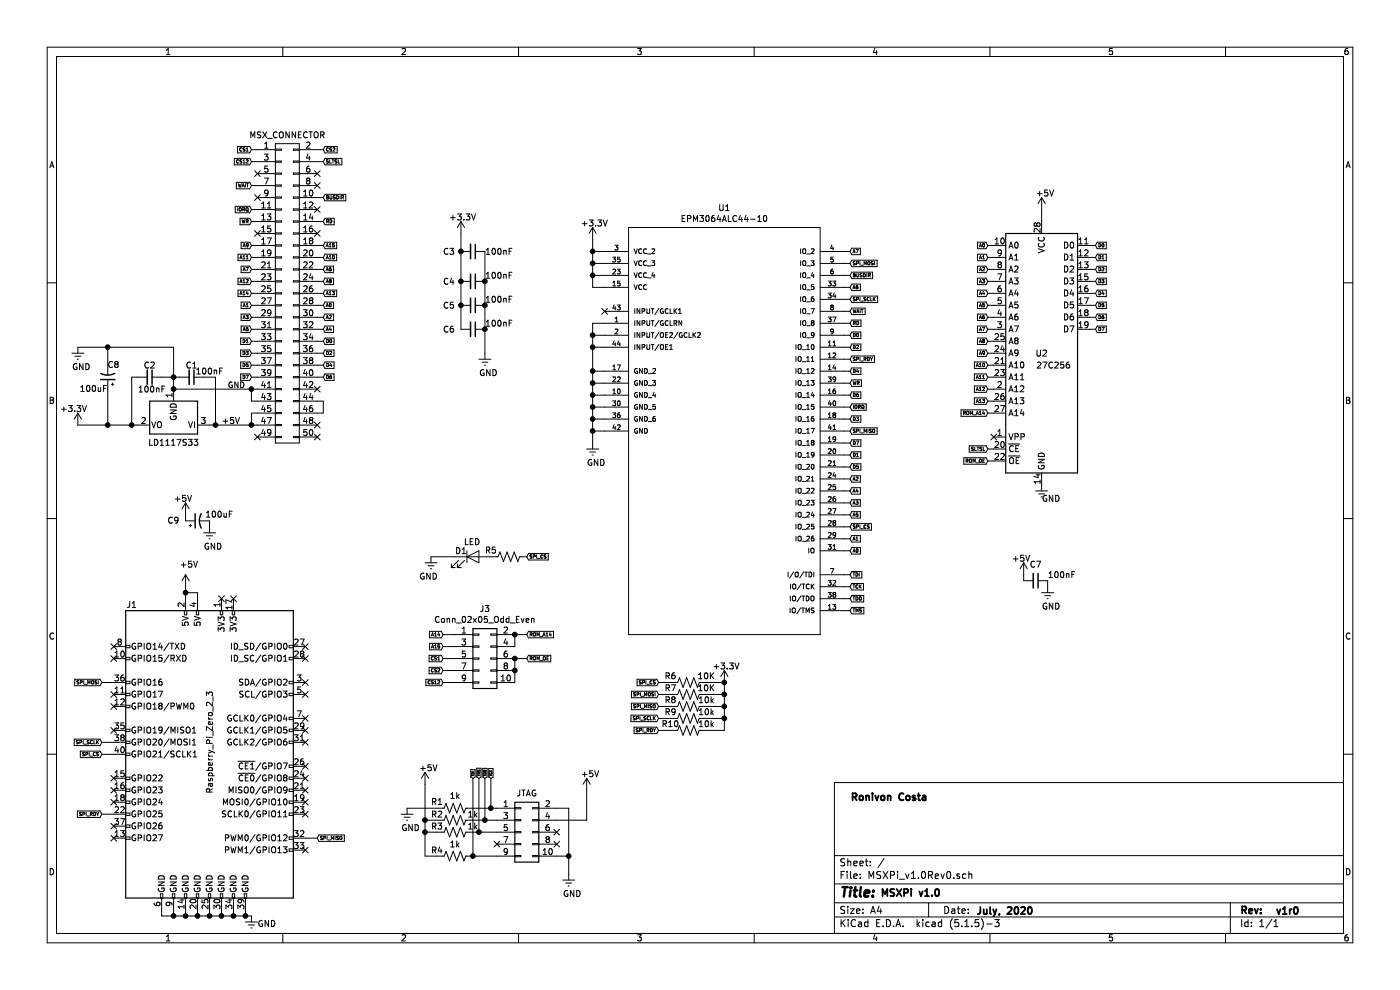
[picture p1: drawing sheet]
EESchema Schematic File Version 4
EELAYER 30 0
EELAYER END
$Descr A4 11693 8268
encoding utf-8
Sheet 1 1
Title ""
Date ""
Rev ""
Comp ""
Comment1 ""
Comment2 ""
Comment3 ""
Comment4 ""
$EndDescr
$Comp
L Connector:Raspberry_Pi_2_3 J1
U 1 1
P 1750 6300
F 0 "J1" H 1100 7550 50  0000 C CNN
F 1 "Raspberry_Pi_Zero_2_3" V 1750 6400 50  0000 C CNN
F 2 "Connector_PinHeader_2.54mm:PinHeader_2x20_P2.54mm_Vertical" H 1750 6300 50  0001 C CNN
F 3 "https://www.raspberrypi.org/documentation/hardware/raspberrypi/schematics/rpi_SCH_3bplus_1p0_reduced.pdf" H 1750 6300 50  0001 C CNN
	1    1750 6300
	1    0    0    -1  
$EndComp
$Comp
L Connector_Generic:Conn_02x05_Odd_Even J2
U 1 1
P 4350 6950
F 0 "J2" H 4400 7367 50  0001 C CNN
F 1 "JTAG" H 4400 7276 50  0000 C CNN
F 2 "Connector_IDC:IDC-Header_2x05_P2.54mm_Horizontal" H 4350 6950 50  0001 C CNN
F 3 "~" H 4350 6950 50  0001 C CNN
	1    4350 6950
	1    0    0    -1  
$EndComp
$Comp
L Device:R_US R1
U 1 1
P 3800 6750
F 0 "R1" V 3850 6900 50  0000 C CNN
F 1 "1k" V 3900 6750 50  0000 C CNN
F 2 "Resistor_THT:R_Axial_DIN0204_L3.6mm_D1.6mm_P5.08mm_Horizontal" V 3840 6740 50  0001 C CNN
F 3 "~" H 3800 6750 50  0001 C CNN
	1    3800 6750
	0    -1   -1   0   
$EndComp
$Comp
L Device:R_US R2
U 1 1
P 3800 6850
F 0 "R2" V 3750 6700 50  0000 C CNN
F 1 "1k" V 3750 7000 50  0000 C CNN
F 2 "Resistor_THT:R_Axial_DIN0204_L3.6mm_D1.6mm_P5.08mm_Horizontal" V 3840 6840 50  0001 C CNN
F 3 "~" H 3800 6850 50  0001 C CNN
	1    3800 6850
	0    1    1    0   
$EndComp
Wire Wire Line
	4150 7150 3950 7150
Wire Wire Line
	3950 6950 4000 6950
Wire Wire Line
	3650 6750 3400 6750
Wire Wire Line
	3550 6850 3650 6850
Wire Wire Line
	3650 6950 3550 6950
Connection ~ 3550 6950
Wire Wire Line
	3550 6950 3550 6850
Wire Wire Line
	3650 7150 3550 7150
Wire Wire Line
	3550 7150 3550 6950
$Comp
L Device:R_US R3
U 1 1
P 3800 6950
F 0 "R3" V 3750 6800 50  0000 C CNN
F 1 "1k" V 3750 7100 50  0000 C CNN
F 2 "Resistor_THT:R_Axial_DIN0204_L3.6mm_D1.6mm_P5.08mm_Horizontal" V 3840 6940 50  0001 C CNN
F 3 "~" H 3800 6950 50  0001 C CNN
	1    3800 6950
	0    1    1    0   
$EndComp
Text GLabel 3950 6500 1    20   Input ~ 0
TDI
Text GLabel 4000 6500 1    20   Input ~ 0
TMS
Text GLabel 4050 6500 1    20   Input ~ 0
TDO
Text GLabel 4100 6500 1    20   Input ~ 0
TCK
Connection ~ 3950 7150
Wire Wire Line
	4150 6850 4050 6850
Wire Wire Line
	4000 6500 4000 6950
Connection ~ 4000 6950
Wire Wire Line
	3950 6750 4100 6750
Wire Wire Line
	4000 6950 4150 6950
Wire Wire Line
	4050 6500 4050 6850
Connection ~ 4050 6850
Wire Wire Line
	4050 6850 3950 6850
Wire Wire Line
	4100 6500 4100 6750
Connection ~ 4100 6750
Wire Wire Line
	4100 6750 4150 6750
Wire Wire Line
	4650 7150 4750 7150
Wire Wire Line
	4750 7150 4750 7300
Wire Wire Line
	4650 6750 4750 6750
Wire Wire Line
	4750 6750 4750 7150
Connection ~ 4750 7150
$Comp
L power:+5V #PWR04
U 1 1
P 4900 6600
F 0 "#PWR04" H 4900 6450 50  0001 C CNN
F 1 "+5V" H 4915 6773 50  0001 C CNN
F 2 "" H 4900 6600 50  0001 C CNN
F 3 "" H 4900 6600 50  0001 C CNN
	1    4900 6600
	1    0    0    -1  
$EndComp
Wire Wire Line
	4900 6850 4650 6850
$Comp
L Device:R_US R4
U 1 1
P 3800 7150
F 0 "R4" V 3750 7000 50  0000 C CNN
F 1 "1k" V 3700 7150 50  0000 C CNN
F 2 "Resistor_THT:R_Axial_DIN0204_L3.6mm_D1.6mm_P5.08mm_Horizontal" V 3840 7140 50  0001 C CNN
F 3 "~" H 3800 7150 50  0001 C CNN
	1    3800 7150
	0    1    1    0   
$EndComp
$Comp
L msx_slot:CONN_02X25 P1
U 1 1
P 2400 2450
F 0 "P1" H 2400 3773 50  0001 C CNN
F 1 "MSX_CONNECTOR" H 2400 3773 50  0000 C CNN
F 2 "MyFootprints:card_edge_connector" H 2400 1700 50  0001 C CNN
F 3 "" H 2400 1700 50  0000 C CNN
	1    2400 2450
	1    0    0    -1  
$EndComp
Wire Wire Line
	2150 3250 2100 3250
Wire Wire Line
	2150 3350 2100 3350
Wire Wire Line
	2100 3350 2100 3250
Wire Wire Line
	2150 3550 2100 3550
Wire Wire Line
	2150 3450 2100 3450
Wire Wire Line
	2100 3450 2100 3550
Connection ~ 2100 3550
Wire Wire Line
	2100 3550 1800 3550
Text Label 1850 3550 0    50   ~ 0
+5V
Wire Wire Line
	2650 3350 2700 3350
Wire Wire Line
	2700 3350 2700 3450
Wire Wire Line
	2700 3450 2650 3450
$Comp
L Regulator_Linear:LD1117S33TR_SOT223 LD1117S33
U 1 1
P 1450 3550
F 0 "LD1117S33" H 1450 3700 50  0000 C CNN
F 1 "LD1117S33TR_SOT223" H 1450 3790 50  0001 C CNN
F 2 "Package_TO_SOT_SMD:SOT-223-3_TabPin2" H 1450 3750 50  0001 C CNN
F 3 "http://www.st.com/st-web-ui/static/active/en/resource/technical/document/datasheet/CD00000544.pdf" H 1550 3300 50  0001 C CNN
	1    1450 3550
	-1   0    0    1   
$EndComp
$Comp
L Device:C_Small C2
U 1 1
P 1250 3150
F 0 "C2" V 1150 3150 50  0000 C CNN
F 1 "100nF" V 1350 3050 50  0000 L CNN
F 2 "Capacitor_THT:C_Disc_D3.0mm_W1.6mm_P2.50mm" H 1250 3150 50  0001 C CNN
F 3 "~" H 1250 3150 50  0001 C CNN
	1    1250 3150
	0    1    1    0   
$EndComp
Wire Wire Line
	1700 3150 1800 3150
Wire Wire Line
	1800 3150 1800 3550
Connection ~ 1800 3550
Wire Wire Line
	1800 3550 1750 3550
Wire Wire Line
	1150 3550 1100 3550
Wire Wire Line
	1150 3150 1100 3150
Wire Wire Line
	1100 3150 1100 3550
Connection ~ 1100 3550
Text Label 1900 3250 0    47   ~ 0
GND
$Comp
L Device:C_Small C1
U 1 1
P 1600 3150
F 0 "C1" V 1500 3150 50  0000 C CNN
F 1 "100nF" V 1550 3300 50  0000 C CNN
F 2 "Capacitor_THT:C_Disc_D3.0mm_W1.6mm_P2.50mm" H 1600 3150 50  0001 C CNN
F 3 "~" H 1600 3150 50  0001 C CNN
	1    1600 3150
	0    1    1    0   
$EndComp
Wire Wire Line
	1500 3150 1450 3150
Wire Wire Line
	1450 3150 1350 3150
Connection ~ 1450 3150
Wire Wire Line
	1450 3250 1450 3150
$Comp
L power:+3.3V #PWR0101
U 1 1
P 650 3550
F 0 "#PWR0101" H 650 3400 50  0001 C CNN
F 1 "+3.3V" H 665 3723 50  0001 C CNN
F 2 "" H 650 3550 50  0001 C CNN
F 3 "" H 650 3550 50  0001 C CNN
	1    650  3550
	1    0    0    -1  
$EndComp
$Comp
L power:GNDREF #PWR0105
U 1 1
P 2100 7650
F 0 "#PWR0105" H 2100 7400 50  0001 C CNN
F 1 "GNDREF" H 2200 7550 28  0001 C CNN
F 2 "" H 2100 7650 50  0001 C CNN
F 3 "" H 2100 7650 50  0001 C CNN
	1    2100 7650
	1    0    0    -1  
$EndComp
Wire Wire Line
	2100 7650 2050 7650
Wire Wire Line
	2050 7650 2050 7600
Wire Wire Line
	1350 7600 1350 7650
Wire Wire Line
	1350 7650 1450 7650
Connection ~ 2050 7650
Wire Wire Line
	1450 7600 1450 7650
Connection ~ 1450 7650
Wire Wire Line
	1450 7650 1550 7650
Wire Wire Line
	1550 7600 1550 7650
Connection ~ 1550 7650
Wire Wire Line
	1550 7650 1650 7650
Wire Wire Line
	1650 7600 1650 7650
Connection ~ 1650 7650
Wire Wire Line
	1650 7650 1750 7650
Wire Wire Line
	1750 7600 1750 7650
Connection ~ 1750 7650
Wire Wire Line
	1750 7650 1850 7650
Wire Wire Line
	1850 7600 1850 7650
Connection ~ 1850 7650
Wire Wire Line
	1850 7650 1950 7650
Wire Wire Line
	1950 7600 1950 7650
Connection ~ 1950 7650
Wire Wire Line
	1950 7650 2050 7650
$Comp
L power:GNDREF #PWR0108
U 1 1
P 3400 6750
F 0 "#PWR0108" H 3400 6500 50  0001 C CNN
F 1 "GNDREF" H 3405 6594 28  0001 C CNN
F 2 "" H 3400 6750 50  0001 C CNN
F 3 "" H 3400 6750 50  0001 C CNN
	1    3400 6750
	1    0    0    -1  
$EndComp
$Comp
L power:GNDREF #PWR0110
U 1 1
P 4750 7300
F 0 "#PWR0110" H 4750 7050 50  0001 C CNN
F 1 "GNDREF" H 4700 7150 28  0001 C CNN
F 2 "" H 4750 7300 50  0001 C CNN
F 3 "" H 4750 7300 50  0001 C CNN
	1    4750 7300
	1    0    0    -1  
$EndComp
Text GLabel 2650 7000 2    28   Input ~ 0
SPI_MISO
Text GLabel 850  6300 0    28   Input ~ 0
SPI_CS
Text GLabel 850  6800 0    28   Input ~ 0
SPI_RDY
Wire Wire Line
	950  5700 850  5700
Wire Wire Line
	950  6200 850  6200
Wire Wire Line
	850  6300 950  6300
Wire Wire Line
	850  6800 950  6800
Wire Wire Line
	2550 7000 2650 7000
Wire Wire Line
	3950 6500 3950 7150
$Comp
L Device:R_US R5
U 1 1
P 4250 4650
F 0 "R5" V 4300 4800 50  0000 C CNN
F 1 "R_US" V 3800 5550 50  0001 C CNN
F 2 "Resistor_THT:R_Axial_DIN0204_L3.6mm_D1.6mm_P5.08mm_Horizontal" V 4290 4640 50  0001 C CNN
F 3 "~" H 4250 4650 50  0001 C CNN
	1    4250 4650
	0    -1   -1   0   
$EndComp
$Comp
L Device:LED D1
U 1 1
P 3950 4650
F 0 "D1" H 3850 4700 50  0000 C CNN
F 1 "LED" H 3943 4775 50  0000 C CNN
F 2 "LED_THT:LED_D3.0mm" H 3950 4650 50  0001 C CNN
F 3 "~" H 3950 4650 50  0001 C CNN
	1    3950 4650
	1    0    0    -1  
$EndComp
Text GLabel 4400 4650 2    28   Input ~ 0
SPI_CS
$Comp
L power:GNDREF #PWR01
U 1 1
P 3600 4650
F 0 "#PWR01" H 3600 4400 50  0001 C CNN
F 1 "GNDREF" H 3605 4477 50  0001 C CNN
F 2 "" H 3600 4650 50  0001 C CNN
F 3 "" H 3600 4650 50  0001 C CNN
	1    3600 4650
	1    0    0    -1  
$EndComp
Wire Wire Line
	3800 4650 3600 4650
NoConn ~ 2650 3250
NoConn ~ 2150 3650
NoConn ~ 2650 3550
NoConn ~ 2650 3650
NoConn ~ 2150 1450
NoConn ~ 2650 1950
NoConn ~ 2150 1950
NoConn ~ 2650 1450
NoConn ~ 2650 1550
$Comp
L power:+5V #PWR0115
U 1 1
P 3550 6550
F 0 "#PWR0115" H 3550 6400 50  0001 C CNN
F 1 "+5V" H 3565 6723 50  0001 C CNN
F 2 "" H 3550 6550 50  0001 C CNN
F 3 "" H 3550 6550 50  0001 C CNN
	1    3550 6550
	1    0    0    -1  
$EndComp
NoConn ~ 4150 7050
NoConn ~ 4650 6950
NoConn ~ 4650 7050
$Comp
L power:GNDREF #PWR0107
U 1 1
P 650 2900
F 0 "#PWR0107" H 650 2650 50  0001 C CNN
F 1 "GNDREF" H 655 2727 50  0001 C CNN
F 2 "" H 650 2900 50  0001 C CNN
F 3 "" H 650 2900 50  0001 C CNN
	1    650  2900
	1    0    0    -1  
$EndComp
Wire Wire Line
	1450 3150 1450 2900
$Comp
L power:+5V #PWR0106
U 1 1
P 1550 4900
F 0 "#PWR0106" H 1550 4750 50  0001 C CNN
F 1 "+5V" H 1565 5073 50  0001 C CNN
F 2 "" H 1550 4900 50  0001 C CNN
F 3 "" H 1550 4900 50  0001 C CNN
	1    1550 4900
	1    0    0    -1  
$EndComp
Wire Wire Line
	1550 4900 1550 4950
Wire Wire Line
	1650 5000 1650 4950
Wire Wire Line
	1650 4950 1550 4950
Connection ~ 1550 4950
Wire Wire Line
	1550 4950 1550 5000
NoConn ~ 1850 5000
NoConn ~ 1950 5000
Text Notes 7350 7500 0    59   ~ 12
MSXPi v1.0
Text Notes 8150 7650 0    59   ~ 12
July, 2020
Text Notes 10650 7650 0    59   ~ 12
v1r0
Text Notes 7100 6700 0    59   ~ 12
Ronivon Costa
$Comp
L EPM3064ALC44-10:EPM3064ALC44-10 U1
U 1 1
P 6050 3500
F 0 "U1" H 6050 5265 50  0000 C CNN
F 1 "EPM3064ALC44-10" H 6050 5174 50  0000 C CNN
F 2 "MyFootprints:PLCC-44_THT-Socket" H 6050 3500 50  0001 L BNN
F 3 "Altera" H 6050 3500 50  0001 L BNN
F 4 "1549412" H 6050 3500 50  0001 L BNN "Field4"
F 5 "51R0503" H 6050 3500 50  0001 L BNN "Field5"
F 6 "EPM3064ALC44-10" H 6050 3500 50  0001 L BNN "Field6"
F 7 "44-PLCC" H 6050 3500 50  0001 L BNN "Field7"
	1    6050 3500
	1    0    0    -1  
$EndComp
Wire Wire Line
	8250 3450 8300 3450
Text GLabel 7100 3500 2    28   Input ~ 0
D3
Text GLabel 7100 3700 2    28   Input ~ 0
D7
Text GLabel 7100 3800 2    28   Input ~ 0
D1
Text GLabel 7100 4000 2    28   Input ~ 0
A2
Text GLabel 7100 4100 2    28   Input ~ 0
A4
Text GLabel 7100 4200 2    28   Input ~ 0
A3
Text GLabel 7100 4300 2    28   Input ~ 0
A5
Wire Wire Line
	7050 3500 7100 3500
Wire Wire Line
	7050 3700 7100 3700
Wire Wire Line
	7050 3800 7100 3800
Wire Wire Line
	7050 3900 7100 3900
Wire Wire Line
	7050 4000 7100 4000
Wire Wire Line
	7050 4100 7100 4100
Wire Wire Line
	7050 4200 7100 4200
Wire Wire Line
	7050 4300 7100 4300
Text GLabel 8250 3450 0    28   Input ~ 0
ROM_A14
Wire Wire Line
	7050 4500 7100 4500
Text GLabel 7100 2400 2    28   Input ~ 0
A6
Wire Wire Line
	7050 2400 7100 2400
Wire Wire Line
	7050 2500 7100 2500
Text GLabel 7100 2200 2    28   Input ~ 0
SPI_MOSI
Text GLabel 7100 2900 2    28   Input ~ 0
D2
Text GLabel 7100 3000 2    28   Input ~ 0
SPI_RDY
Text GLabel 7100 3100 2    28   Input ~ 0
D4
Text GLabel 7100 3300 2    28   Input ~ 0
D6
Wire Wire Line
	7050 3300 7100 3300
Wire Wire Line
	7050 3100 7100 3100
Wire Wire Line
	7050 3000 7100 3000
Wire Wire Line
	7050 2900 7100 2900
Wire Wire Line
	7050 2800 7100 2800
Text GLabel 7100 2300 2    28   Input ~ 0
BUSDIR
Wire Wire Line
	7050 2200 7100 2200
Text GLabel 7100 2100 2    28   Input ~ 0
A7
Wire Wire Line
	7050 2100 7100 2100
Text GLabel 7100 3200 2    28   Input ~ 0
WR
Wire Wire Line
	7050 3200 7100 3200
Text GLabel 7100 3400 2    28   Input ~ 0
IORQ
Text GLabel 7100 3600 2    28   Input ~ 0
SPI_MISO
Wire Wire Line
	7050 3400 7100 3400
Wire Wire Line
	7050 3600 7100 3600
Text GLabel 7100 4400 2    28   Input ~ 0
SPI_CS
Text GLabel 7100 4500 2    28   Input ~ 0
A1
Wire Wire Line
	7050 4400 7100 4400
Text GLabel 7100 4600 2    28   Input ~ 0
A0
Wire Wire Line
	7050 4600 7100 4600
NoConn ~ 2150 1650
$Comp
L Memory_EPROM:27C256 U2
U 1 1
P 8700 2950
F 0 "U2" H 8700 2950 50  0000 C CNN
F 1 "27C256" H 8800 2850 50  0000 C CNN
F 2 "Package_DIP:DIP-28_W15.24mm" H 8700 2950 50  0001 C CNN
F 3 "http://ww1.microchip.com/downloads/en/DeviceDoc/doc0014.pdf" H 8700 2950 50  0001 C CNN
	1    8700 2950
	1    0    0    -1  
$EndComp
Text GLabel 7100 3900 2    28   Input ~ 0
D5
Text GLabel 7100 2800 2    28   Input ~ 0
D0
Text GLabel 8250 3750 0    28   Input ~ 0
SLTSL
Text GLabel 4400 5300 2    28   Input ~ 0
ROM_A14
Text GLabel 3700 5300 0    28   Input ~ 0
A14
Text GLabel 3700 5400 0    28   Input ~ 0
A15
Wire Wire Line
	3800 5300 3700 5300
Text GLabel 3700 5500 0    28   Input ~ 0
CS1
Text GLabel 3700 5600 0    28   Input ~ 0
CS2
Text GLabel 3700 5700 0    28   Input ~ 0
CS12
Text GLabel 4400 5500 2    28   Input ~ 0
ROM_OE
Text GLabel 8250 3850 0    28   Input ~ 0
ROM_OE
Wire Wire Line
	8300 3750 8250 3750
Wire Wire Line
	8300 3850 8250 3850
Text GLabel 7100 2500 2    28   Input ~ 0
SPI_SCLK
Text GLabel 7100 4800 2    28   Input ~ 0
TDI
Text GLabel 7100 4900 2    28   Input ~ 0
TCK
Text GLabel 7100 5000 2    28   Input ~ 0
TDO
Text GLabel 7100 5100 2    28   Input ~ 0
TMS
Wire Wire Line
	7050 4800 7100 4800
Wire Wire Line
	7050 4900 7100 4900
Wire Wire Line
	7050 5000 7100 5000
Wire Wire Line
	7050 5100 7100 5100
$Comp
L power:+3.3V #PWR02
U 1 1
P 4950 2000
F 0 "#PWR02" H 4950 1850 50  0001 C CNN
F 1 "+3.3V" H 4950 2150 50  0001 C CNN
F 2 "" H 4950 2000 50  0001 C CNN
F 3 "" H 4950 2000 50  0001 C CNN
	1    4950 2000
	1    0    0    -1  
$EndComp
Wire Wire Line
	5050 2400 4950 2400
Wire Wire Line
	4950 2400 4950 2300
Wire Wire Line
	5050 2100 4950 2100
Connection ~ 4950 2100
Wire Wire Line
	4950 2100 4950 2000
Wire Wire Line
	5050 2200 4950 2200
Connection ~ 4950 2200
Wire Wire Line
	4950 2200 4950 2100
Wire Wire Line
	5050 2300 4950 2300
Connection ~ 4950 2300
Wire Wire Line
	4950 2300 4950 2200
$Comp
L power:GNDREF #PWR03
U 1 1
P 4950 3700
F 0 "#PWR03" H 4950 3450 50  0001 C CNN
F 1 "GNDREF" H 4955 3527 50  0001 C CNN
F 2 "" H 4950 3700 50  0001 C CNN
F 3 "" H 4950 3700 50  0001 C CNN
	1    4950 3700
	1    0    0    -1  
$EndComp
Wire Wire Line
	4950 3700 4950 3600
Wire Wire Line
	4950 3100 5050 3100
Wire Wire Line
	5050 3200 4950 3200
Connection ~ 4950 3200
Wire Wire Line
	4950 3200 4950 3100
Wire Wire Line
	5050 3300 4950 3300
Connection ~ 4950 3300
Wire Wire Line
	4950 3300 4950 3200
Wire Wire Line
	5050 3400 4950 3400
Connection ~ 4950 3400
Wire Wire Line
	4950 3400 4950 3300
Wire Wire Line
	5050 3500 4950 3500
Connection ~ 4950 3500
Wire Wire Line
	4950 3500 4950 3400
Connection ~ 4950 3600
Wire Wire Line
	4950 3600 4950 3500
$Comp
L power:+5V #PWR05
U 1 1
P 8700 1750
F 0 "#PWR05" H 8700 1600 50  0001 C CNN
F 1 "+5V" H 8715 1923 50  0001 C CNN
F 2 "" H 8700 1750 50  0001 C CNN
F 3 "" H 8700 1750 50  0001 C CNN
	1    8700 1750
	1    0    0    -1  
$EndComp
$Comp
L power:GNDREF #PWR06
U 1 1
P 8700 4050
F 0 "#PWR06" H 8700 3800 50  0001 C CNN
F 1 "GNDREF" H 8650 3900 28  0001 C CNN
F 2 "" H 8700 4050 50  0001 C CNN
F 3 "" H 8700 4050 50  0001 C CNN
	1    8700 4050
	1    0    0    -1  
$EndComp
Wire Wire Line
	4900 6600 4900 6850
Wire Wire Line
	3550 6850 3550 6550
Connection ~ 3550 6850
Wire Wire Line
	3700 5400 3800 5400
Wire Wire Line
	3700 5500 3800 5500
Wire Wire Line
	3700 5600 3800 5600
Wire Wire Line
	3700 5700 3800 5700
$Comp
L Connector_Generic:Conn_02x05_Odd_Even J3
U 1 1
P 4000 5500
F 0 "J3" H 4050 5917 50  0000 C CNN
F 1 "Conn_02x05_Odd_Even" H 4050 5826 50  0000 C CNN
F 2 "Connector_JST:JST_PHD_B10B-PHDSS_2x05_P2.00mm_Vertical" H 4000 5500 50  0001 C CNN
F 3 "~" H 4000 5500 50  0001 C CNN
	1    4000 5500
	1    0    0    -1  
$EndComp
Wire Wire Line
	4400 5300 4300 5300
Wire Wire Line
	4300 5500 4400 5500
Wire Wire Line
	4300 5400 4300 5300
Connection ~ 4300 5300
Wire Wire Line
	4300 5700 4300 5600
Wire Wire Line
	4300 5600 4300 5500
Connection ~ 4300 5600
Connection ~ 4300 5500
Text GLabel 850  6200 0    28   Input ~ 0
SPI_SCLK
$Comp
L Device:C_Small C3
U 1 1
P 3950 2100
F 0 "C3" V 3950 1900 50  0000 C CNN
F 1 "100nF" V 3950 2200 50  0000 L CNN
F 2 "Capacitor_THT:C_Disc_D3.0mm_W1.6mm_P2.50mm" H 3950 2100 50  0001 C CNN
F 3 "~" H 3950 2100 50  0001 C CNN
	1    3950 2100
	0    1    1    0   
$EndComp
$Comp
L Device:C_Small C4
U 1 1
P 3950 2350
F 0 "C4" V 3950 2150 50  0000 C CNN
F 1 "100nF" V 3900 2450 50  0000 L CNN
F 2 "Capacitor_THT:C_Disc_D3.0mm_W1.6mm_P2.50mm" H 3950 2350 50  0001 C CNN
F 3 "~" H 3950 2350 50  0001 C CNN
	1    3950 2350
	0    1    1    0   
$EndComp
$Comp
L Device:C_Small C5
U 1 1
P 3950 2550
F 0 "C5" V 3950 2350 50  0000 C CNN
F 1 "100nF" V 3900 2650 50  0000 L CNN
F 2 "Capacitor_THT:C_Disc_D3.0mm_W1.6mm_P2.50mm" H 3950 2550 50  0001 C CNN
F 3 "~" H 3950 2550 50  0001 C CNN
	1    3950 2550
	0    1    1    0   
$EndComp
$Comp
L Device:C_Small C6
U 1 1
P 3950 2750
F 0 "C6" V 3950 2550 50  0000 C CNN
F 1 "100nF" V 3900 2850 50  0000 L CNN
F 2 "Capacitor_THT:C_Disc_D3.0mm_W1.6mm_P2.50mm" H 3950 2750 50  0001 C CNN
F 3 "~" H 3950 2750 50  0001 C CNN
	1    3950 2750
	0    1    1    0   
$EndComp
$Comp
L power:GNDREF #PWR08
U 1 1
P 4050 2950
F 0 "#PWR08" H 4050 2700 50  0001 C CNN
F 1 "GNDREF" H 4055 2777 50  0001 C CNN
F 2 "" H 4050 2950 50  0001 C CNN
F 3 "" H 4050 2950 50  0001 C CNN
	1    4050 2950
	1    0    0    -1  
$EndComp
$Comp
L power:+3.3V #PWR07
U 1 1
P 3850 1950
F 0 "#PWR07" H 3850 1800 50  0001 C CNN
F 1 "+3.3V" H 3850 2100 50  0001 C CNN
F 2 "" H 3850 1950 50  0001 C CNN
F 3 "" H 3850 1950 50  0001 C CNN
	1    3850 1950
	1    0    0    -1  
$EndComp
Wire Wire Line
	4050 2100 4050 2350
Wire Wire Line
	4050 2350 4050 2550
Connection ~ 4050 2350
Wire Wire Line
	4050 2550 4050 2750
Connection ~ 4050 2550
Wire Wire Line
	4050 2750 4050 2950
Connection ~ 4050 2750
Wire Wire Line
	3850 2750 3850 2550
Wire Wire Line
	3850 2350 3850 2100
Wire Wire Line
	3850 2550 3850 2350
Connection ~ 3850 2550
Connection ~ 3850 2350
Wire Wire Line
	3850 2100 3850 1950
Connection ~ 3850 2100
$Comp
L Device:CP1_Small C8
U 1 1
P 900 3150
F 0 "C8" H 800 3050 50  0000 L CNN
F 1 "100uF" H 900 3250 50  0000 L CNN
F 2 "Capacitor_THT:CP_Radial_D5.0mm_P2.50mm" H 900 3150 50  0001 C CNN
F 3 "~" H 900 3150 50  0001 C CNN
	1    900  3150
	-1   0    0    1   
$EndComp
Wire Wire Line
	650  2900 900  2900
Wire Wire Line
	900  3050 900  2900
Connection ~ 900  2900
Wire Wire Line
	900  2900 1450 2900
Wire Wire Line
	650  3550 900  3550
Wire Wire Line
	900  3250 900  3550
Connection ~ 900  3550
Wire Wire Line
	900  3550 1100 3550
Wire Wire Line
	8550 4800 8550 4850
Wire Wire Line
	8750 4850 8750 4900
$Comp
L power:GNDREF #PWR010
U 1 1
P 8750 4900
F 0 "#PWR010" H 8750 4650 50  0001 C CNN
F 1 "GNDREF" H 8700 4750 28  0001 C CNN
F 2 "" H 8750 4900 50  0001 C CNN
F 3 "" H 8750 4900 50  0001 C CNN
	1    8750 4900
	1    0    0    -1  
$EndComp
$Comp
L power:+5V #PWR09
U 1 1
P 8550 4800
F 0 "#PWR09" H 8550 4650 50  0001 C CNN
F 1 "+5V" H 8565 4973 50  0001 C CNN
F 2 "" H 8550 4800 50  0001 C CNN
F 3 "" H 8550 4800 50  0001 C CNN
	1    8550 4800
	1    0    0    -1  
$EndComp
$Comp
L Device:C_Small C7
U 1 1
P 8650 4850
F 0 "C7" V 8513 4850 50  0000 C CNN
F 1 "100nF" V 8600 4950 50  0000 L CNN
F 2 "Capacitor_THT:C_Disc_D3.0mm_W1.6mm_P2.50mm" H 8650 4850 50  0001 C CNN
F 3 "~" H 8650 4850 50  0001 C CNN
	1    8650 4850
	0    1    1    0   
$EndComp
Wire Wire Line
	1550 4300 1550 4350
Wire Wire Line
	1750 4350 1750 4400
$Comp
L power:GNDREF #PWR012
U 1 1
P 1750 4400
F 0 "#PWR012" H 1750 4150 50  0001 C CNN
F 1 "GNDREF" H 1700 4250 28  0001 C CNN
F 2 "" H 1750 4400 50  0001 C CNN
F 3 "" H 1750 4400 50  0001 C CNN
	1    1750 4400
	1    0    0    -1  
$EndComp
$Comp
L power:+5V #PWR011
U 1 1
P 1550 4300
F 0 "#PWR011" H 1550 4150 50  0001 C CNN
F 1 "+5V" H 1565 4473 50  0001 C CNN
F 2 "" H 1550 4300 50  0001 C CNN
F 3 "" H 1550 4300 50  0001 C CNN
	1    1550 4300
	1    0    0    -1  
$EndComp
$Comp
L Device:CP1_Small C9
U 1 1
P 1650 4350
F 0 "C9" V 1650 4500 50  0000 L CNN
F 1 "100uF" V 1700 4050 50  0000 L CNN
F 2 "Capacitor_THT:CP_Radial_D5.0mm_P2.50mm" H 1650 4350 50  0001 C CNN
F 3 "~" H 1650 4350 50  0001 C CNN
	1    1650 4350
	0    -1   -1   0   
$EndComp
Text GLabel 5500 5700 0    28   Input ~ 0
SPI_CS
Text GLabel 5500 5800 0    28   Input ~ 0
SPI_MOSI
Text GLabel 5500 5900 0    28   Input ~ 0
SPI_MISO
Text GLabel 5500 6000 0    28   Input ~ 0
SPI_SCLK
Text GLabel 5500 6100 0    28   Input ~ 0
SPI_RDY
$Comp
L Device:R_US R6
U 1 1
P 5750 5700
F 0 "R6" V 5800 5850 50  0000 C CNN
F 1 "10K" V 5800 5550 50  0000 C CNN
F 2 "Resistor_THT:R_Axial_DIN0204_L3.6mm_D1.6mm_P5.08mm_Horizontal" V 5790 5690 50  0001 C CNN
F 3 "~" H 5750 5700 50  0001 C CNN
	1    5750 5700
	0    -1   -1   0   
$EndComp
$Comp
L Device:R_US R7
U 1 1
P 5750 5800
F 0 "R7" V 5800 5950 50  0000 C CNN
F 1 "10K" V 5800 5650 50  0000 C CNN
F 2 "Resistor_THT:R_Axial_DIN0204_L3.6mm_D1.6mm_P5.08mm_Horizontal" V 5790 5790 50  0001 C CNN
F 3 "~" H 5750 5800 50  0001 C CNN
	1    5750 5800
	0    -1   -1   0   
$EndComp
$Comp
L Device:R_US R8
U 1 1
P 5750 5900
F 0 "R8" V 5800 6050 50  0000 C CNN
F 1 "10k" V 5800 5750 50  0000 C CNN
F 2 "Resistor_THT:R_Axial_DIN0204_L3.6mm_D1.6mm_P5.08mm_Horizontal" V 5790 5890 50  0001 C CNN
F 3 "~" H 5750 5900 50  0001 C CNN
	1    5750 5900
	0    -1   -1   0   
$EndComp
$Comp
L Device:R_US R9
U 1 1
P 5750 6000
F 0 "R9" V 5800 6150 50  0000 C CNN
F 1 "10k" V 5800 5850 50  0000 C CNN
F 2 "Resistor_THT:R_Axial_DIN0204_L3.6mm_D1.6mm_P5.08mm_Horizontal" V 5790 5990 50  0001 C CNN
F 3 "~" H 5750 6000 50  0001 C CNN
	1    5750 6000
	0    -1   -1   0   
$EndComp
$Comp
L Device:R_US R10
U 1 1
P 5750 6100
F 0 "R10" V 5800 6250 50  0000 C CNN
F 1 "10k" V 5800 5950 50  0000 C CNN
F 2 "Resistor_THT:R_Axial_DIN0204_L3.6mm_D1.6mm_P5.08mm_Horizontal" V 5790 6090 50  0001 C CNN
F 3 "~" H 5750 6100 50  0001 C CNN
	1    5750 6100
	0    -1   -1   0   
$EndComp
$Comp
L power:+3.3V #PWR013
U 1 1
P 6050 5700
F 0 "#PWR013" H 6050 5550 50  0001 C CNN
F 1 "+3.3V" H 6050 5850 50  0001 C CNN
F 2 "" H 6050 5700 50  0001 C CNN
F 3 "" H 6050 5700 50  0001 C CNN
	1    6050 5700
	1    0    0    -1  
$EndComp
Wire Wire Line
	5900 5700 6050 5700
Wire Wire Line
	5900 6100 6050 6100
Wire Wire Line
	6050 6100 6050 6000
Connection ~ 6050 5700
Wire Wire Line
	5900 5800 6050 5800
Connection ~ 6050 5800
Wire Wire Line
	6050 5800 6050 5700
Wire Wire Line
	5900 5900 6050 5900
Connection ~ 6050 5900
Wire Wire Line
	6050 5900 6050 5800
Wire Wire Line
	5900 6000 6050 6000
Connection ~ 6050 6000
Wire Wire Line
	6050 6000 6050 5900
Wire Wire Line
	5600 5700 5500 5700
Wire Wire Line
	5600 5800 5500 5800
Wire Wire Line
	5600 5900 5500 5900
Wire Wire Line
	5600 6000 5500 6000
Wire Wire Line
	5600 6100 5500 6100
Wire Wire Line
	5050 2700 4950 2700
Wire Wire Line
	5050 2800 4950 2800
Wire Wire Line
	5050 2900 4950 2900
Connection ~ 4950 3100
Wire Wire Line
	4950 2700 4950 2800
Connection ~ 4950 2800
Wire Wire Line
	4950 2800 4950 2900
Connection ~ 4950 2900
Wire Wire Line
	4950 2900 4950 3100
Wire Wire Line
	4950 3600 5050 3600
NoConn ~ 5050 2600
Wire Wire Line
	7050 2300 7100 2300
Text GLabel 7100 2700 2    28   Input ~ 0
RD
Text GLabel 7100 2600 2    28   Input ~ 0
WAIT
Wire Wire Line
	7050 2600 7100 2600
Text GLabel 2100 1550 0    28   Input ~ 0
WAIT
Wire Wire Line
	2150 1550 2100 1550
Text GLabel 2100 3150 0    28   Input ~ 0
D7
Wire Wire Line
	2150 3150 2100 3150
Text GLabel 2100 3050 0    28   Input ~ 0
D5
Text GLabel 2100 2950 0    28   Input ~ 0
D3
Text GLabel 2100 2850 0    28   Input ~ 0
D1
Text GLabel 2100 2750 0    28   Input ~ 0
A5
Text GLabel 2100 2650 0    28   Input ~ 0
A3
Text GLabel 2100 2550 0    28   Input ~ 0
A1
Text GLabel 2100 2450 0    28   Input ~ 0
A14
Text GLabel 2100 2350 0    28   Input ~ 0
A12
Text GLabel 2100 2250 0    28   Input ~ 0
A7
Text GLabel 2100 2150 0    28   Input ~ 0
A11
Text GLabel 2100 2050 0    28   Input ~ 0
A9
Text GLabel 2100 1850 0    28   Input ~ 0
WR
Text GLabel 2100 1750 0    28   Input ~ 0
IORQ
Text GLabel 2700 1350 2    28   Input ~ 0
SLTSL
Text GLabel 2700 3150 2    28   Input ~ 0
D6
Text GLabel 2700 3050 2    28   Input ~ 0
D4
Text GLabel 2700 2950 2    28   Input ~ 0
D2
Text GLabel 2700 2850 2    28   Input ~ 0
D0
Text GLabel 2700 2750 2    28   Input ~ 0
A4
Text GLabel 2700 2650 2    28   Input ~ 0
A2
Text GLabel 2700 2550 2    28   Input ~ 0
A0
Text GLabel 2700 2450 2    28   Input ~ 0
A13
Text GLabel 2700 2350 2    28   Input ~ 0
A8
Text GLabel 2700 2250 2    28   Input ~ 0
A6
Text GLabel 2700 2150 2    28   Input ~ 0
A10
Text GLabel 2700 2050 2    28   Input ~ 0
A15
Text GLabel 2700 1850 2    28   Input ~ 0
RD
Text GLabel 2700 1650 2    28   Input ~ 0
BUSDIR
Wire Wire Line
	2650 1650 2700 1650
Wire Wire Line
	2650 1850 2700 1850
Wire Wire Line
	2650 2050 2700 2050
Wire Wire Line
	2650 2150 2700 2150
Wire Wire Line
	2650 2250 2700 2250
Wire Wire Line
	2150 2050 2100 2050
Wire Wire Line
	2150 2150 2100 2150
Wire Wire Line
	2150 2250 2100 2250
Wire Wire Line
	2150 2350 2100 2350
Wire Wire Line
	2150 2450 2100 2450
Wire Wire Line
	2150 2550 2100 2550
Wire Wire Line
	2150 2650 2100 2650
Wire Wire Line
	2150 2750 2100 2750
Wire Wire Line
	2150 2850 2100 2850
Wire Wire Line
	2150 2950 2100 2950
Wire Wire Line
	2150 3050 2100 3050
Wire Wire Line
	2650 3150 2700 3150
Wire Wire Line
	2650 3050 2700 3050
Wire Wire Line
	2650 2950 2700 2950
Wire Wire Line
	2650 2850 2700 2850
Wire Wire Line
	2650 2750 2700 2750
Wire Wire Line
	2650 2650 2700 2650
Wire Wire Line
	2650 2550 2700 2550
Wire Wire Line
	2650 2450 2700 2450
Wire Wire Line
	2650 2350 2700 2350
Wire Wire Line
	2150 1750 2100 1750
Wire Wire Line
	2150 1850 2100 1850
NoConn ~ 8300 3650
Text GLabel 9150 2050 2    28   Input ~ 0
D0
Text GLabel 9150 2150 2    28   Input ~ 0
D1
Text GLabel 9150 2250 2    28   Input ~ 0
D2
Text GLabel 9150 2350 2    28   Input ~ 0
D3
Text GLabel 9150 2450 2    28   Input ~ 0
D4
Text GLabel 9150 2550 2    28   Input ~ 0
D5
Text GLabel 9150 2650 2    28   Input ~ 0
D6
Text GLabel 9150 2750 2    28   Input ~ 0
D7
Text GLabel 8250 2050 0    28   Input ~ 0
A0
Text GLabel 8250 2150 0    28   Input ~ 0
A1
Text GLabel 8250 2250 0    28   Input ~ 0
A2
Text GLabel 8250 2350 0    28   Input ~ 0
A3
Text GLabel 8250 2450 0    28   Input ~ 0
A4
Text GLabel 8250 2550 0    28   Input ~ 0
A5
Text GLabel 8250 2650 0    28   Input ~ 0
A6
Text GLabel 8250 2750 0    28   Input ~ 0
A7
Text GLabel 8250 2850 0    28   Input ~ 0
A8
Text GLabel 8250 2950 0    28   Input ~ 0
A9
Text GLabel 8250 3050 0    28   Input ~ 0
A10
Text GLabel 8250 3150 0    28   Input ~ 0
A11
Text GLabel 8250 3250 0    28   Input ~ 0
A12
Text GLabel 8250 3350 0    28   Input ~ 0
A13
Wire Wire Line
	9100 2050 9150 2050
Wire Wire Line
	9100 2150 9150 2150
Wire Wire Line
	9100 2250 9150 2250
Wire Wire Line
	9100 2350 9150 2350
Wire Wire Line
	9100 2450 9150 2450
Wire Wire Line
	9100 2550 9150 2550
Wire Wire Line
	9100 2650 9150 2650
Wire Wire Line
	9100 2750 9150 2750
Wire Wire Line
	8250 2050 8300 2050
Wire Wire Line
	8250 2150 8300 2150
Wire Wire Line
	8250 2250 8300 2250
Wire Wire Line
	8250 2350 8300 2350
Wire Wire Line
	8250 2450 8300 2450
Wire Wire Line
	8250 2550 8300 2550
Wire Wire Line
	8250 2650 8300 2650
Wire Wire Line
	8250 2750 8300 2750
Wire Wire Line
	8250 2850 8300 2850
Wire Wire Line
	8250 2950 8300 2950
Wire Wire Line
	8250 3050 8300 3050
Wire Wire Line
	8250 3150 8300 3150
Wire Wire Line
	8250 3250 8300 3250
Wire Wire Line
	8250 3350 8300 3350
Wire Wire Line
	2650 1350 2700 1350
Wire Wire Line
	7050 2700 7100 2700
Wire Wire Line
	8700 1850 8700 1750
NoConn ~ 2650 1750
Text GLabel 2700 1250 2    28   Input ~ 0
CS2
Text GLabel 2100 1250 0    28   Input ~ 0
CS1
Text GLabel 2100 1350 0    28   Input ~ 0
CS12
Wire Wire Line
	2100 1250 2150 1250
Wire Wire Line
	2100 1350 2150 1350
Wire Wire Line
	2650 1250 2700 1250
Text GLabel 850  5700 0    28   Input ~ 0
SPI_MOSI
NoConn ~ 950  5400
NoConn ~ 950  5500
NoConn ~ 950  5800
NoConn ~ 950  5900
NoConn ~ 950  6100
NoConn ~ 950  6500
NoConn ~ 950  6600
NoConn ~ 950  6700
NoConn ~ 950  6900
NoConn ~ 950  7000
NoConn ~ 2550 7100
NoConn ~ 2550 6800
NoConn ~ 2550 6700
NoConn ~ 2550 6600
NoConn ~ 2550 6500
NoConn ~ 2550 6200
NoConn ~ 2550 6100
NoConn ~ 2550 6000
NoConn ~ 2550 5800
NoConn ~ 2550 5700
NoConn ~ 2550 5500
NoConn ~ 2550 5400
NoConn ~ 2550 6400
Text Label 8650 1650 0    50   ~ 0
+5V
Text Label 600  3100 0    50   ~ 0
GND
Text Label 3500 4850 0    50   ~ 0
GND
Text Label 1500 4750 0    50   ~ 0
+5V
Text Label 4900 3900 0    50   ~ 0
GND
Text Label 4000 3150 0    50   ~ 0
GND
Text Label 3750 1850 0    50   ~ 0
+3.3V
Text Label 4850 1900 0    50   ~ 0
+3.3V
Text Label 500  3450 0    50   ~ 0
+3.3V
Text Label 3500 6450 0    50   ~ 0
+5V
Text Label 4850 6500 0    50   ~ 0
+5V
Text Label 4700 7500 0    50   ~ 0
GND
Text Label 3350 6950 0    50   ~ 0
GND
Text Label 5950 5600 0    50   ~ 0
+3.3V
Text Label 8700 5100 0    50   ~ 0
GND
Text Label 8450 4700 0    50   ~ 0
+5V
Text Label 1450 4200 0    50   ~ 0
+5V
Text Label 1700 4600 0    50   ~ 0
GND
Text Label 2150 7750 0    50   ~ 0
GND
Wire Wire Line
	2100 3250 1450 3250
Connection ~ 2100 3250
Connection ~ 1450 3250
Text Label 8700 4200 0    50   ~ 0
GND
$EndSCHEMATC
